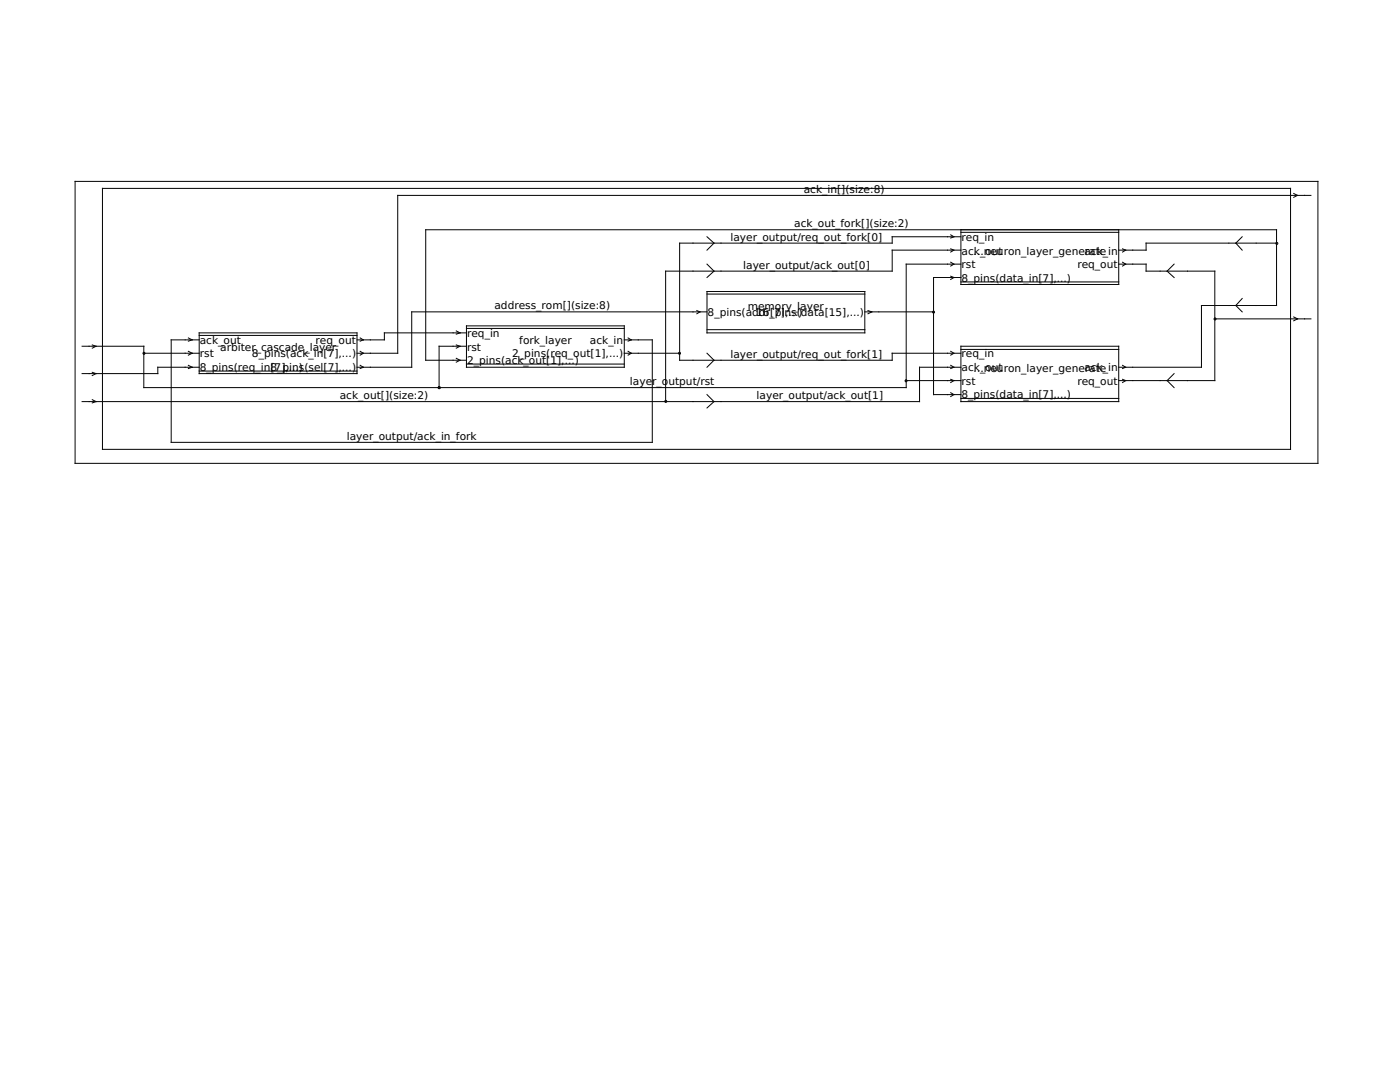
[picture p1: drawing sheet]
<svg xmlns="http://www.w3.org/2000/svg" width="279mm" height="216mm" viewBox="0 0 279 216" stroke-linecap="round" stroke-linejoin="round" font-family="sans-serif">
<g fill="none" stroke="#000" stroke-width=".2">
<path d="M15 36.2h248v56.3h-248zM20.4 37.6h237.2v52.1h-237.2zM258.2 38.6l.8 .4-.8 .4M261.6 39h-182.2v31.5h-8.2M141.1 52.7l1.4 1.4-1.4 1.3M141.1 47.2l1.4 1.3-1.4 1.4M141.1 58.2h31.5v8.2h-31.5zM141.1 58.7h31.5M189.7 52.3l.7 .4-.7 .4M189.7 49.7l.7 .2-.7 .4M189.7 46.9l.7 .3-.7 .3M189.7 55.1l.7 .3-.7 .4"/>
<path d="M191.8 49.9h-13.7v4.2h-45.3v26M191.8 47.2h-13.7v1.3h-42.5v23.4h42.5v-1.4h13.7M191.8 45.8v11h31.5v-11M191.8 52.7h-11v24.6h-152.1v-8.2h-12.3M191.8 46.4h31.5M191.8 56.3h31.5M191.8 55.4h-5.5v23.3h5.5M223.3 52.7h5.4v1.4h13.7v21.8h-19.1M224 49.7l.7 .2-.7 .4M224 52.3l.7 .4-.7 .4M234.3 52.7l-1.4 1.4 1.4 1.3M247.9 59.6l-1.3 1.4 1.3 1.2"/>
<path d="M247.9 47.2l-1.3 1.3 1.3 1.4M254.8 48.5h-26.1v1.4h-5.4M18.4 68.8l.8 .3-.8 .4M18.4 74.3l.8 .2-.8 .4M18.4 79.8l.8 .3-.8 .3M28.7 70.5h11.1M37.6 70.1l.8 .4-.8 .4M37.6 67.4l.8 .4-.8 .3M37.6 72.9l.8 .4-.8 .2M39.8 66.4h31.4v8.1h-31.4zM39.8 73.3h-8.3v1.2h-15.1M39.8 66.9h31.4"/>
<path d="M39.8 74h31.4M39.8 67.8h-5.6v20.5h96v-20.5h-5.6M71.9 67.4l.6 .4-.6 .3M71.9 72.9l.6 .4-.6 .2M71.9 70.1l.6 .4-.6 .4M91.1 68.8l.7 .3-.7 .4M91.1 66l.7 .4-.7 .3M91.1 71.5l.7 .4-.7 .4M93.1 71.9h-8.1v-26.1h169.8v15.2h-15v12.3h-16.5M93.1 66.4h-16.4v1.4h-5.5M93.1 69.1h-5.5v8.2M93.1 65h31.5v8.3h-31.5z"/>
<path d="M93.1 65.5h31.5M93.1 72.6h31.5M124.6 70.5h11M125.3 67.4l.7 .4-.7 .3M125.3 70.1l.7 .4-.7 .4M139.1 62l.6 .2-.6 .4M141.1 78.7l1.4 1.4-1.4 1.3M141.1 70.5l1.4 1.4-1.4 1.4M141.1 62.2h-58.9v11.1h-11M141.1 65.8h31.5M172.6 62.2h13.7M173.2 62l.8 .2-.8 .4"/>
<path d="M180.8 75.9h11M189.7 70.1l.7 .4-.7 .4M189.7 75.7l.7 .2-.7 .4M189.7 72.9l.7 .4-.7 .2M189.7 78.4l.7 .3-.7 .4M191.8 73.3h-8.3v6.8h-167.1M191.8 69.1h31.5v11h-31.5zM191.8 69.7h31.5M191.8 79.5h31.5M224 72.9l.7 .4-.7 .2M224 75.7l.7 .2-.7 .4M234.3 74.5l-1.4 1.4 1.4 1.4"/>
<path d="M242.4 63.6h19.2M258.2 63.2l.8 .4-.8 .4"/>
<circle cx="254.8" cy="48.6" r=".2"/>
<circle cx="135.6" cy="70.5" r=".2"/>
<circle cx="186.3" cy="62.3" r=".2"/>
<circle cx="242.5" cy="63.6" r=".2"/>
<circle cx="132.9" cy="80.1" r=".2"/>
</g>
<g fill="#000" stroke="#000" stroke-width=".2">
<circle cx="28.7" cy="70.5" r=".2"/>
<circle cx="87.6" cy="77.4" r=".2"/>
<circle cx="180.8" cy="76" r=".2"/>
</g>
<g font-size="2.1">
<text x="160.4" y="38.5">ack_in[](size:8)</text>
<text x="158.5" y="45.3">ack_out_fork[](size:2)</text>
<text x="145.8" y="48">layer_output/req_out_fork[0]</text>
<text x="148.3" y="53.6">layer_output/ack_out[0]</text>
<text x="191.9" y="53.5">rst</text>
<text x="191.9" y="50.8">ac.k._out</text>
<text x="191.9" y="48">req_in</text>
<text x="195.7" y="50.8">.neuron_layer_geneack_in</text>
<text x="215" y="53.5">req_out</text>
<text x="216.5" y="50.8">rate</text>
<text x="191.9" y="56.3">8_pins(data_in[7],...)</text>
<text x="98.7" y="61.7">address_rom[](size:8)</text>
<text x="141.2" y="63.1">8_pins(ad1d6r_pins(data[15],...)</text>
<text x="149.2" y="61.8">memory_layer</text>
<text x="153.7" y="63.1">[7],...)</text>
<text x="39.9" y="68.6">ack_out</text>
<text x="39.9" y="71.2">rst</text>
<text x="43.9" y="70">arbiter_cascade_layer</text>
<text x="50.3" y="71.2">8_pins(ack_in[7],...)</text>
<text x="63" y="68.6">req_out</text>
<text x="93.2" y="70">rst</text>
<text x="93.2" y="67.2">req_in</text>
<text x="102.2" y="71.2">2_pins(req_out[1],...)</text>
<text x="103.6" y="68.7">fork_layer</text>
<text x="117.7" y="68.6">ack_in</text>
<text x="145.8" y="71.4">layer_output/req_out_fork[1]</text>
<text x="191.9" y="71.2">req_in</text>
<text x="39.9" y="74">8_pins(req_in8_pins(sel[7],...)</text>
<text x="54" y="74">[7],...)</text>
<text x="93.2" y="72.6">2_pins(ack_out[1],...)</text>
<text x="125.7" y="76.8">layer_o</text>
<text x="133.4" y="76.8">utput/rst</text>
<text x="191.9" y="74">ac.k._out</text>
<text x="191.9" y="76.8">rst</text>
<text x="195.7" y="74.2">.neuron_layer_geneack_in</text>
<text x="215" y="76.8">req_out</text>
<text x="216.5" y="74.2">rate</text>
<text x="67.8" y="79.6">ack_out[](size:2)</text>
<text x="151" y="79.6">layer_output/ack_out[1]</text>
<text x="191.9" y="79.5">8_pins(data_in[7],...)</text>
<text x="69.2" y="87.8">layer_output/ack_in_fork</text>
</g>
</svg>
